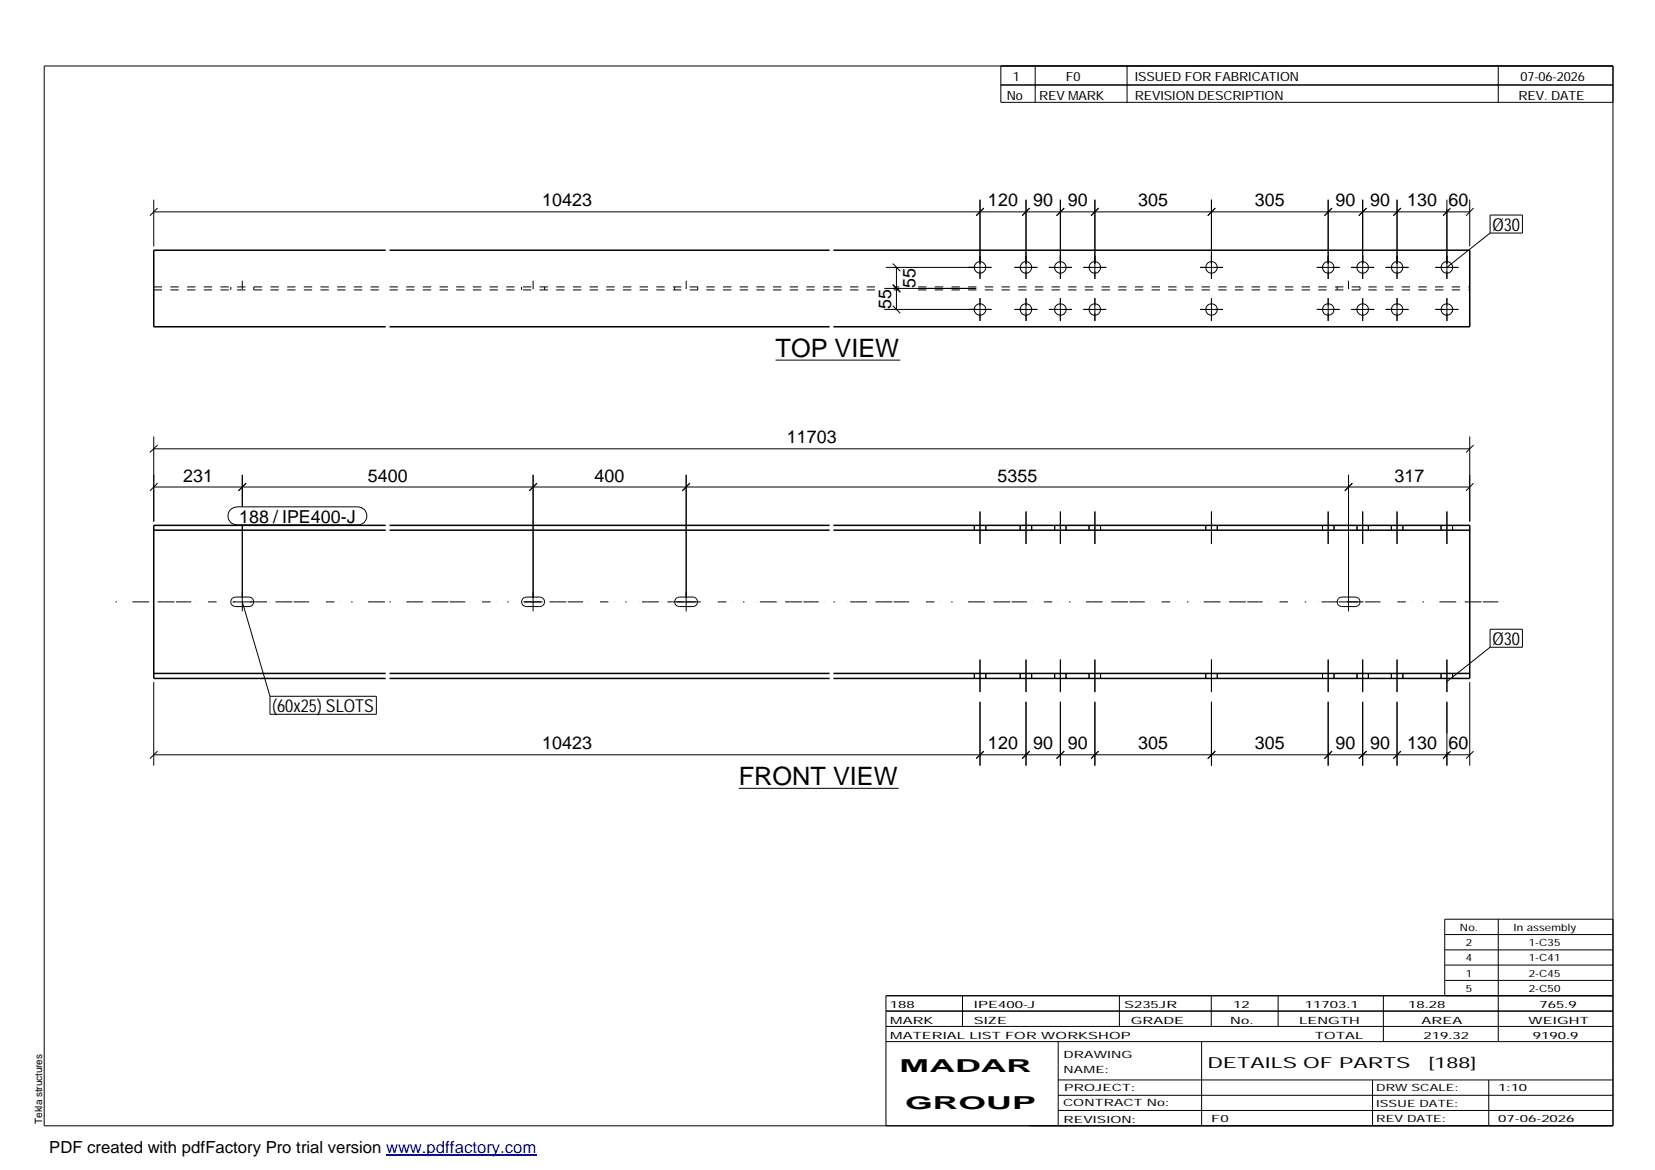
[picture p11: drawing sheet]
<svg xmlns="http://www.w3.org/2000/svg" width="420mm" height="297mm" viewBox="0 0 420 297" stroke-linecap="round" stroke-linejoin="round" font-family="sans-serif">
<g fill="none" stroke="#000" stroke-width=".25">
<path d="M11.2 16.7h398.3v269.1h-398.3zM254.1 16.7v9.3h155.4M262.8 16.7v9.3M286.1 16.7v9.3M380.4 16.7v9.3M254.1 21.6h155.4M39 50.7v11.9M39 53.8h334.1M40 52.8l-1.9 2M248.8 50.7v20.1M249.8 52.8l-2 2M260.5 50.7v20.1"/>
<path d="M261.4 52.8l-1.9 2M269.2 50.7v20.1M270.2 52.8l-2 2M278 50.7v20.1M278.9 52.8l-1.9 2M307.6 50.7v20.1M308.5 52.8l-1.9 2M337.2 50.7v20.1M338.2 52.8l-1.9 2M345.9 50.7v20.1M346.9 52.8l-1.9 2M354.7 50.7v20.1"/>
<path d="M355.6 52.8l-1.9 2M367.3 50.7v20.1M368.3 52.8l-1.9 2 1.6-1.7M373.1 50.7v11.9M374.1 52.8l-1.9 2M378.3 54.6h8.2v4.6h-8.2zM378.3 59.2l-11 8.7M224.5 78.6h27.2M224.5 73.2h23.3M224.9 67.9h26.8M226.7 77.6l1.9 1.9M226.7 72.2l1.9 2"/>
<path d="M226.7 66.9l1.9 2M227.6 67.9v10.7M248.8 75.7v5.8M257.6 78.6h5.8M257.6 67.9h5.8M260.5 75.7v5.8M266.3 78.6h5.8M266.3 67.9h5.8M269.2 75.7v5.8M275 78.6h5.8M275 67.9h5.8M278 75.7v5.8"/>
<path d="M304.7 78.6h5.8M304.7 67.9h5.8M307.6 75.7v5.8M334.3 78.6h5.8M334.3 67.9h5.8M337.2 75.7v5.8M343 78.6h5.9M343 67.9h5.9M345.9 75.7v5.8M351.8 78.6h5.8M351.8 67.9h5.8M354.7 75.7v5.8"/>
<path d="M364.4 78.6h5.8M364.4 67.9h5.8M367.3 75.7v5.8M196.9 91.4h31.7M39 113.9h334.1M39 110.8v21.6M40 113l-1.9 1.9M373.1 110.8v21.6M374.1 113l-1.9 1.9M39 123.6h334.1M40 122.7l-1.9 1.9M58.5 129.4l.8-.5 .9-.2h30.6a2.29 2.29 0 0 1 2.3 2.3 2.29 2.29 0 0 1-2.3 2.3h-30.6a2.27 2.27 0 0 1-2.2-1.5 2.27 2.27 0 0 1 .5-2.4z"/>
<path d="M61.5 120.6v8.1M61.5 133.3v21.9M62.5 122.7l-2 1.9M135.3 120.6v34.6M136.3 122.7l-1.9 1.9M174.2 120.6v34.6M175.1 122.7l-1.9 1.9M247.4 133.4v1.2M248.8 129.9v8.2M250.3 133.4v1.2M259 133.4v1.2M260.5 129.9v8.2"/>
<path d="M261.9 133.4v1.2M267.8 133.4v1.2M269.2 129.9v8.2M270.6 133.4v1.2M276.5 133.4v1.2M278 129.9v8.2M279.4 133.4v1.2M306.1 133.4v1.2M307.6 129.9v8.2M309 133.4v1.2M335.7 133.4v1.2M337.2 129.9v8.2"/>
<path d="M338.7 133.4v1.2M342.3 120.6v34.6M343.3 122.7l-1.9 1.9M344.5 133.4v1.2M345.9 129.9v8.2M347.4 133.4v1.2M353.2 133.4v1.2M354.7 129.9v8.2M356.2 133.4v1.2M365.8 133.4v1.2M367.3 129.9v8.2M368.8 133.4v1.2"/>
<path d="M374.1 122.7l-1.9 1.9M58.9 151.9l.9-.3h3.4a1.21 1.21 0 0 1 1.2 1.2 1.21 1.21 0 0 1-1.2 1.2h-3.4a1.21 1.21 0 0 1-1.1-.7 1.21 1.21 0 0 1 .2-1.4zM59.1 152.8h4.8M61.5 152.8l7 24M132.8 151.9l.8-.3h3.4a1.21 1.21 0 0 1 1.3 1.2 1.21 1.21 0 0 1-1.3 1.2h-3.4a1.21 1.21 0 0 1-1.1-.7 1.21 1.21 0 0 1 .3-1.4zM132.9 152.8h4.9M171.6 151.9l.9-.3h3.4a1.21 1.21 0 0 1 1.2 1.2 1.21 1.21 0 0 1-1.2 1.2h-3.4a1.21 1.21 0 0 1-1.1-.7 1.21 1.21 0 0 1 .2-1.4zM171.7 152.8h4.9M339.8 151.9l.9-.3h3.4a1.21 1.21 0 0 1 1.2 1.2 1.21 1.21 0 0 1-1.2 1.2h-3.4a1.21 1.21 0 0 1-1.2-.8 1.21 1.21 0 0 1 .3-1.3zM339.9 152.8h4.9M378.3 159.8h8.2v4.5h-8.2zM39 173.2v21.2"/>
<path d="M68.5 176.8h27v4.5h-27zM247.4 171v1.2M248.8 167.5v8.2M248.8 178.2v16.2M250.3 171v1.2M259 171v1.2M260.5 167.5v8.2M260.5 178.2v16.2M261.9 171v1.2M267.8 171v1.2M269.2 167.5v8.2M269.2 178.2v16.2"/>
<path d="M270.6 171v1.2M276.5 171v1.2M278 167.5v8.2M278 178.2v16.2M279.4 171v1.2M306.1 171v1.2M307.6 167.5v8.2M307.6 178.2v16.2M309 171v1.2M335.7 171v1.2M337.2 167.5v8.2M337.2 178.2v16.2"/>
<path d="M338.7 171v1.2M344.5 171v1.2M345.9 167.5v8.2M345.9 178.2v16.2M347.4 171v1.2M353.2 171v1.2M354.7 167.5v8.2M354.7 178.2v16.2M356.2 171v1.2M365.8 171v1.2M367.3 167.5v8.2M367.3 178.2v16.2"/>
<path d="M368.8 171v1.2M373.1 173.2v21.2M378.3 164.3l-11 8.7M39 191.6h334.1M40 190.7l-1.9 1.9M249.8 190.7l-2 1.9M261.4 190.7l-1.9 1.9M270.2 190.7l-2 1.9M278.9 190.7l-1.9 1.9M308.5 190.7l-1.9 1.9M338.2 190.7l-1.9 1.9M346.9 190.7l-1.9 1.9"/>
<path d="M355.6 190.7l-1.9 1.9M368.3 190.7l-1.9 1.9M374.1 190.7l-1.9 1.9M187.5 200.1h40.7M366.8 237.3h42.7M380.4 233.4v31M409.5 233.4h-42.7v19.4M224.9 256.7h184.6M244.3 252.8v7.8M284.2 252.8v7.8M307.5 252.8v7.8M324.5 252.8v7.8"/>
<path d="M351.2 252.8v11.6M366.8 241.2h42.7M366.8 245h42.7M366.8 248.9h42.7M409.5 252.8h-184.6v33M224.9 264.4h184.6M224.9 260.6h184.6M268.6 264.4v21.4M268.6 274.2h140.9M268.6 278.1h140.9M305.1 264.4v21.4M348.4 274.2v11.6"/>
<path d="M378 274.2v11.6M268.6 281.9h140.9"/>
<circle cx="248.8" cy="78.6" r="1.44"/>
<circle cx="248.8" cy="67.9" r="1.46"/>
<circle cx="260.5" cy="78.6" r="1.46"/>
<circle cx="260.5" cy="67.9" r="1.47"/>
<circle cx="269.2" cy="78.6" r="1.44"/>
<circle cx="269.2" cy="67.9" r="1.46"/>
<circle cx="277.9" cy="78.6" r="1.46"/>
<circle cx="278" cy="67.9" r="1.47"/>
<circle cx="307.6" cy="78.6" r="1.46"/>
<circle cx="307.6" cy="67.9" r="1.47"/>
<circle cx="337.2" cy="78.6" r="1.46"/>
<circle cx="337.2" cy="67.9" r="1.47"/>
<circle cx="346" cy="78.6" r="1.44"/>
<circle cx="346" cy="67.9" r="1.46"/>
<circle cx="354.7" cy="78.6" r="1.46"/>
<circle cx="354.7" cy="67.9" r="1.47"/>
<circle cx="367.3" cy="78.6" r="1.46"/>
<circle cx="367.3" cy="67.9" r="1.47"/>
</g>
<g fill="none" stroke="#000" stroke-width=".38">
<path d="M97.9 63.5h-58.9v19.5h58.9M98.9 63.5h111.7M211.6 63.5h161.5v19.5h-161.5M98.9 83h111.7M39 134.6h58.9M97.9 133.4h-58.9v38.8h58.9M98.9 133.4h111.7M98.9 134.6h111.7M211.6 133.4h161.5v38.8h-161.5M211.6 134.6h161.5M39 171h58.9M98.9 171h111.7"/>
<path d="M98.9 172.2h111.7M211.6 171h161.5"/>
</g>
<path d="M29.3 152.8h68.6M98.9 152.8h111.7M211.6 152.8h171.3" fill="none" stroke="#000" stroke-width=".25" stroke-dasharray=".4 3.2 0 .7 1.4 0 2.8 .7 0 1.4 1.4 0 2.8" stroke-linecap="butt"/>
<g fill="none" stroke="#000" stroke-width=".25" stroke-dasharray="2.1 2.1" stroke-linecap="butt">
<path d="M39 73.6h58.9M39 72.8h58.9M58.6 72.8v.8M61.5 71.3v3.9M64.4 72.8v.8M98.9 73.6h111.7M98.9 72.8h111.7M132.4 72.8v.8M135.3 71.3v3.9M138.3 72.8v.8M171.3 72.8v.8M174.2 71.3v3.9"/>
<path d="M177.1 72.8v.8M211.6 73.6h10.5M211.6 72.8h10.5M226.9 73.6h1.4M226.9 72.8h1.4M233.1 73.6h140M233.1 72.8h140M339.5 72.8v.8M342.3 71.3v3.9M345.3 72.8v.8"/>
</g>
<path d="M98 293.3h38.2" fill="none" stroke="#00f" stroke-width=".3"/>
<g font-size="6.4">
<text x="196.9" y="90.7">TOP VIEW</text>
<text x="187.5" y="199.4">FRONT VIEW</text>
</g>
<g font-size="4.5">
<text x="137.6" y="52.4">10423</text>
<text x="250.8" y="52.4">120</text>
<text x="262.3" y="52.4">90</text>
<text x="271.1" y="52.4">90</text>
<text x="289" y="52.4">305</text>
<text x="318.6" y="52.4">305</text>
<text x="339" y="52.4">90</text>
<text x="347.8" y="52.4">90</text>
<text x="357.2" y="52.4">130</text>
<text x="367.7" y="52.4">60</text>
<text x="378.9" y="58.6">Ø30</text>
<text x="232.5" y="73.1" transform="rotate(-90 232.5 73.1)">55</text>
<text x="226.2" y="78.4" transform="rotate(-90 226.2 78.4)">55</text>
<text x="199.8" y="112.5">11703</text>
<text x="46.5" y="122.2">231</text>
<text x="93.4" y="122.2">5400</text>
<text x="151" y="122.2">400</text>
<text x="253.2" y="122.2">5355</text>
<text x="354" y="122.2">317</text>
<text x="60.7" y="132.7">188 / IPE400-J</text>
<text x="378.9" y="163.8">Ø30</text>
<text x="69.1" y="180.7">(60x25) SLOTS</text>
<text x="137.6" y="190.2">10423</text>
<text x="250.8" y="190.2">120</text>
<text x="262.3" y="190.2">90</text>
<text x="271.1" y="190.2">90</text>
<text x="289" y="190.2">305</text>
<text x="318.6" y="190.2">305</text>
<text x="339" y="190.2">90</text>
<text x="347.8" y="190.2">90</text>
<text x="357.2" y="190.2">130</text>
<text x="367.7" y="190.2">60</text>
<text x="228.4" y="272.3">MADAR</text>
<text x="229.8" y="281.6">GROUP</text>
</g>
<text font-size="4.2" x="12.5" y="292.7">PDF created with pdfFactory Pro trial version www.pdffactory.com</text>
<g font-size="3.9">
<text x="306.5" y="271.3">DETAILS OF PARTS</text>
<text x="362.7" y="271.3">[188]</text>
</g>
<g font-size="3.2">
<text x="257.1" y="20.5">1</text>
<text x="270.6" y="20.5">F0</text>
<text x="288.1" y="20.5">ISSUED FOR FABRICATION</text>
<text x="386" y="20.5">07-06-2026</text>
<text x="255.6" y="25.5">No</text>
<text x="263.8" y="25.5">REV MARK</text>
<text x="288.1" y="25.5">REVISION DESCRIPTION</text>
<text x="385.5" y="25.5">REV. DATE</text>
</g>
<g font-size="2.5">
<text x="370.6" y="236.3">No.</text>
<text x="384.3" y="236.3">In assembly</text>
<text x="372.1" y="240.2">2</text>
<text x="372.1" y="244.1">4</text>
<text x="388.1" y="240.2">1-C35</text>
<text x="388.1" y="244.1">1-C41</text>
<text x="372.1" y="247.9">1</text>
<text x="372.1" y="251.8">5</text>
<text x="388.1" y="247.9">2-C45</text>
<text x="388.1" y="251.8">2-C50</text>
<text x="225.9" y="255.9">188</text>
<text x="247.3" y="255.9">IPE400-J</text>
<text x="285.4" y="255.9">S235JR</text>
<text x="313.1" y="255.9">12</text>
<text x="331.3" y="255.9">11703.1</text>
<text x="357.5" y="255.9">18.28</text>
<text x="390.8" y="255.9">765.9</text>
<text x="226" y="263.7">MATERIAL LIST FOR WORKSHOP</text>
<text x="226" y="259.9">MARK</text>
<text x="247.2" y="259.9">SIZE</text>
<text x="287.1" y="259.9">GRADE</text>
<text x="312.3" y="259.9">No.</text>
<text x="329.8" y="259.9">LENGTH</text>
<text x="333.8" y="263.7">TOTAL</text>
<text x="360.9" y="259.9">AREA</text>
<text x="361.4" y="263.7">219.32</text>
<text x="388.1" y="259.9">WEIGHT</text>
<text x="389.2" y="263.7">9190.9</text>
<text x="270" y="268.5">DRAWING</text>
<text x="270" y="272.5">NAME:</text>
<text x="269.9" y="280.9">CONTRACT No:</text>
<text x="270.2" y="277">PROJECT:</text>
<text x="349.4" y="277.1">DRW SCALE:</text>
<text x="349.4" y="281">ISSUE DATE:</text>
<text x="380.4" y="277.1">1:10</text>
<text x="10.7" y="285.4" transform="rotate(-90 10.7 285.4)">Tekla structures</text>
<text x="270" y="285">REVISION:</text>
<text x="307.5" y="284.8">F0</text>
<text x="349.4" y="284.8">REV DATE:</text>
<text x="380.4" y="284.8">07-06-2026</text>
</g>
</svg>
